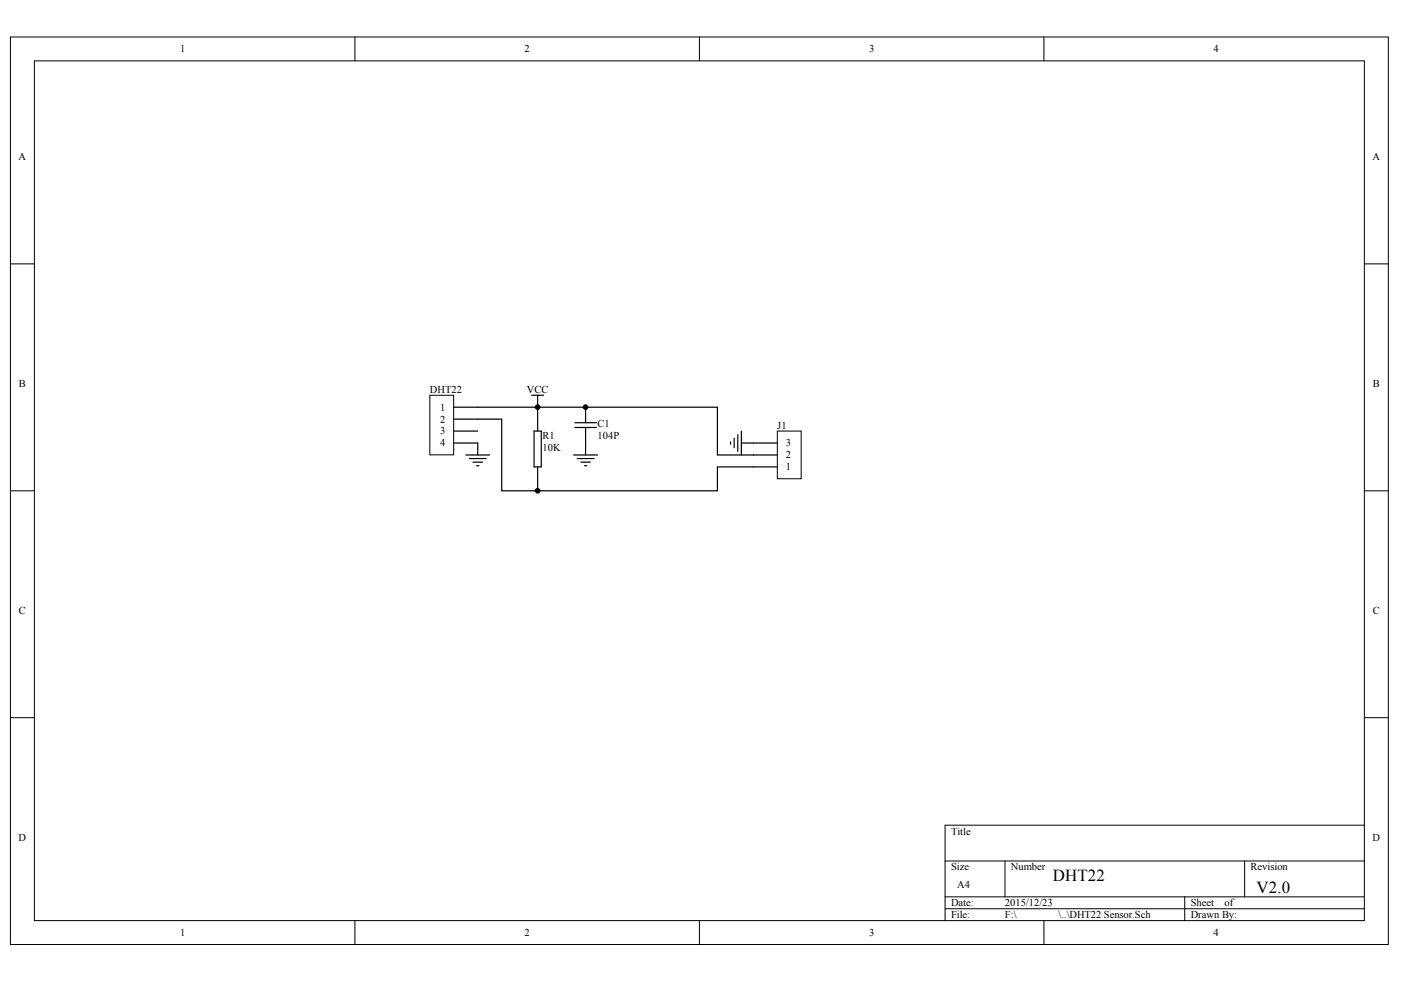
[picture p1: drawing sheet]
<svg xmlns="http://www.w3.org/2000/svg" width="287mm" height="202mm" viewBox="0 0 287 202" stroke-linecap="round" stroke-linejoin="round" font-family="sans-serif">
<g fill="#fff" stroke="#000" stroke-width=".2">
<path d="M2.1 7.6h282.1v185.8h-282.1z"/>
<path d="M7 12.5h272.3v176h-272.3z"/>
</g>
<g fill="none" stroke="#000" stroke-width=".2">
<path d="M72.7 7.6v4.9M143.2 7.6v4.9M213.7 7.6v4.9M2.1 54h4.9M279.3 54h4.9M2.1 100.5h4.9M279.3 100.5h4.9M2.1 147h4.9M279.3 147h4.9M193.5 176.3h85.8M205.7 176.3v7.4M254.8 176.3v7.4"/>
<path d="M279.3 169h-85.8v19.6M72.7 188.6v4.9M143.2 188.6v4.9M193.5 183.7h85.8M193.5 186.1h85.8M213.7 188.6v4.9M242.5 183.7v4.9"/>
</g>
<path d="M109.3 88.3h1.5v7.3h-1.5zM110.1 83.4v4.9M110.1 95.6v4.9M117.7 86.6h4.4M117.7 87.6h4.4M119.9 83.4v3.2M119.9 87.6v3.1" fill="none" stroke="#000" stroke-width=".25"/>
<path d="M159.1 88.3h4.9v9.7h-4.9z" fill="#fff" stroke="#000" stroke-width=".2"/>
<g fill="none" stroke="#000" stroke-width=".25">
<path d="M97.8 83.4h49.1v9.8h12.2M108.8 80.9h2.5M110.1 80.9v2.5M117.4 93.2h4.9M118.2 93.9h3.4M118.9 94.6h2M119.6 95.4h.5M119.9 90.7v2.5M149.6 90.5v.5M150.3 89.8v1.9M151 89v3.4M151.8 90.7h7.3"/>
<path d="M151.8 88.3v4.9M154.2 95.6h4.9"/>
</g>
<path d="M88 80.9h4.9v12.3h-4.9z" fill="#fff" stroke="#000" stroke-width=".2"/>
<path d="M92.9 85.8h9.8v14.7h44.2v-4.9h7.3M92.9 83.4h4.9M92.9 88.3h4.9M92.9 90.7h4.9v2.5M95.4 93.2h4.9M96.1 93.9h3.4M96.8 94.6h2M97.6 95.4h.4" fill="none" stroke="#000" stroke-width=".25"/>
<g fill="#000" stroke="#000" stroke-width=".2">
<circle cx="110.1" cy="83.4" r=".48"/>
<circle cx="119.9" cy="83.4" r=".48"/>
<circle cx="110.1" cy="100.5" r=".48"/>
</g>
<g font-size="3.4">
<text x="215.6" y="180.4">DHT22</text>
<text x="257.3" y="182.8">V2.0</text>
</g>
<g font-size="2.2">
<text x="36.9" y="10.7">1</text>
<text x="107.4" y="10.7">2</text>
<text x="177.9" y="10.7">3</text>
<text x="248.4" y="10.7">4</text>
<text x="3.8" y="32.7">A</text>
<text x="281" y="32.7">A</text>
<text x="3.9" y="79.2">B</text>
<text x="88" y="80.4">DHT22</text>
<text x="107.9" y="80.4">VCC</text>
<text x="281.1" y="79.2">B</text>
<text x="90.1" y="84.1">1</text>
<text x="90.1" y="86.5">2</text>
<text x="90.1" y="89">3</text>
<text x="111.1" y="90">R1</text>
<text x="122.3" y="87.5">C1</text>
<text x="122.3" y="90">104P</text>
<text x="159.1" y="87.8">J1</text>
<text x="90.1" y="91.4">4</text>
<text x="111.1" y="92.4">10K</text>
<text x="160.8" y="93.9">2</text>
<text x="160.8" y="91.4">3</text>
<text x="160.8" y="96.3">1</text>
<text x="3.9" y="125.7">C</text>
<text x="281.1" y="125.7">C</text>
<text x="3.8" y="172.1">D</text>
<text x="194.7" y="170.9">Title</text>
<text x="281" y="172.1">D</text>
<text x="194.7" y="178.3">Size</text>
<text x="207" y="178.3">Number</text>
<text x="256" y="178.3">Revision</text>
<text x="194.7" y="185.6">Date:</text>
<text x="195.9" y="181.9">A4</text>
<text x="205.7" y="185.6">2015/12/23</text>
<text x="243.8" y="185.6">Sheet</text>
<text x="250.7" y="185.6">of</text>
<text x="36.9" y="191.7">1</text>
<text x="107.4" y="191.7">2</text>
<text x="177.9" y="191.7">3</text>
<text x="194.7" y="188">File:</text>
<text x="205.7" y="188">F:\</text>
<text x="216.7" y="188">\..\DHT22 Sensor.Sch</text>
<text x="243.8" y="188">Drawn By:</text>
<text x="248.4" y="191.7">4</text>
</g>
</svg>
